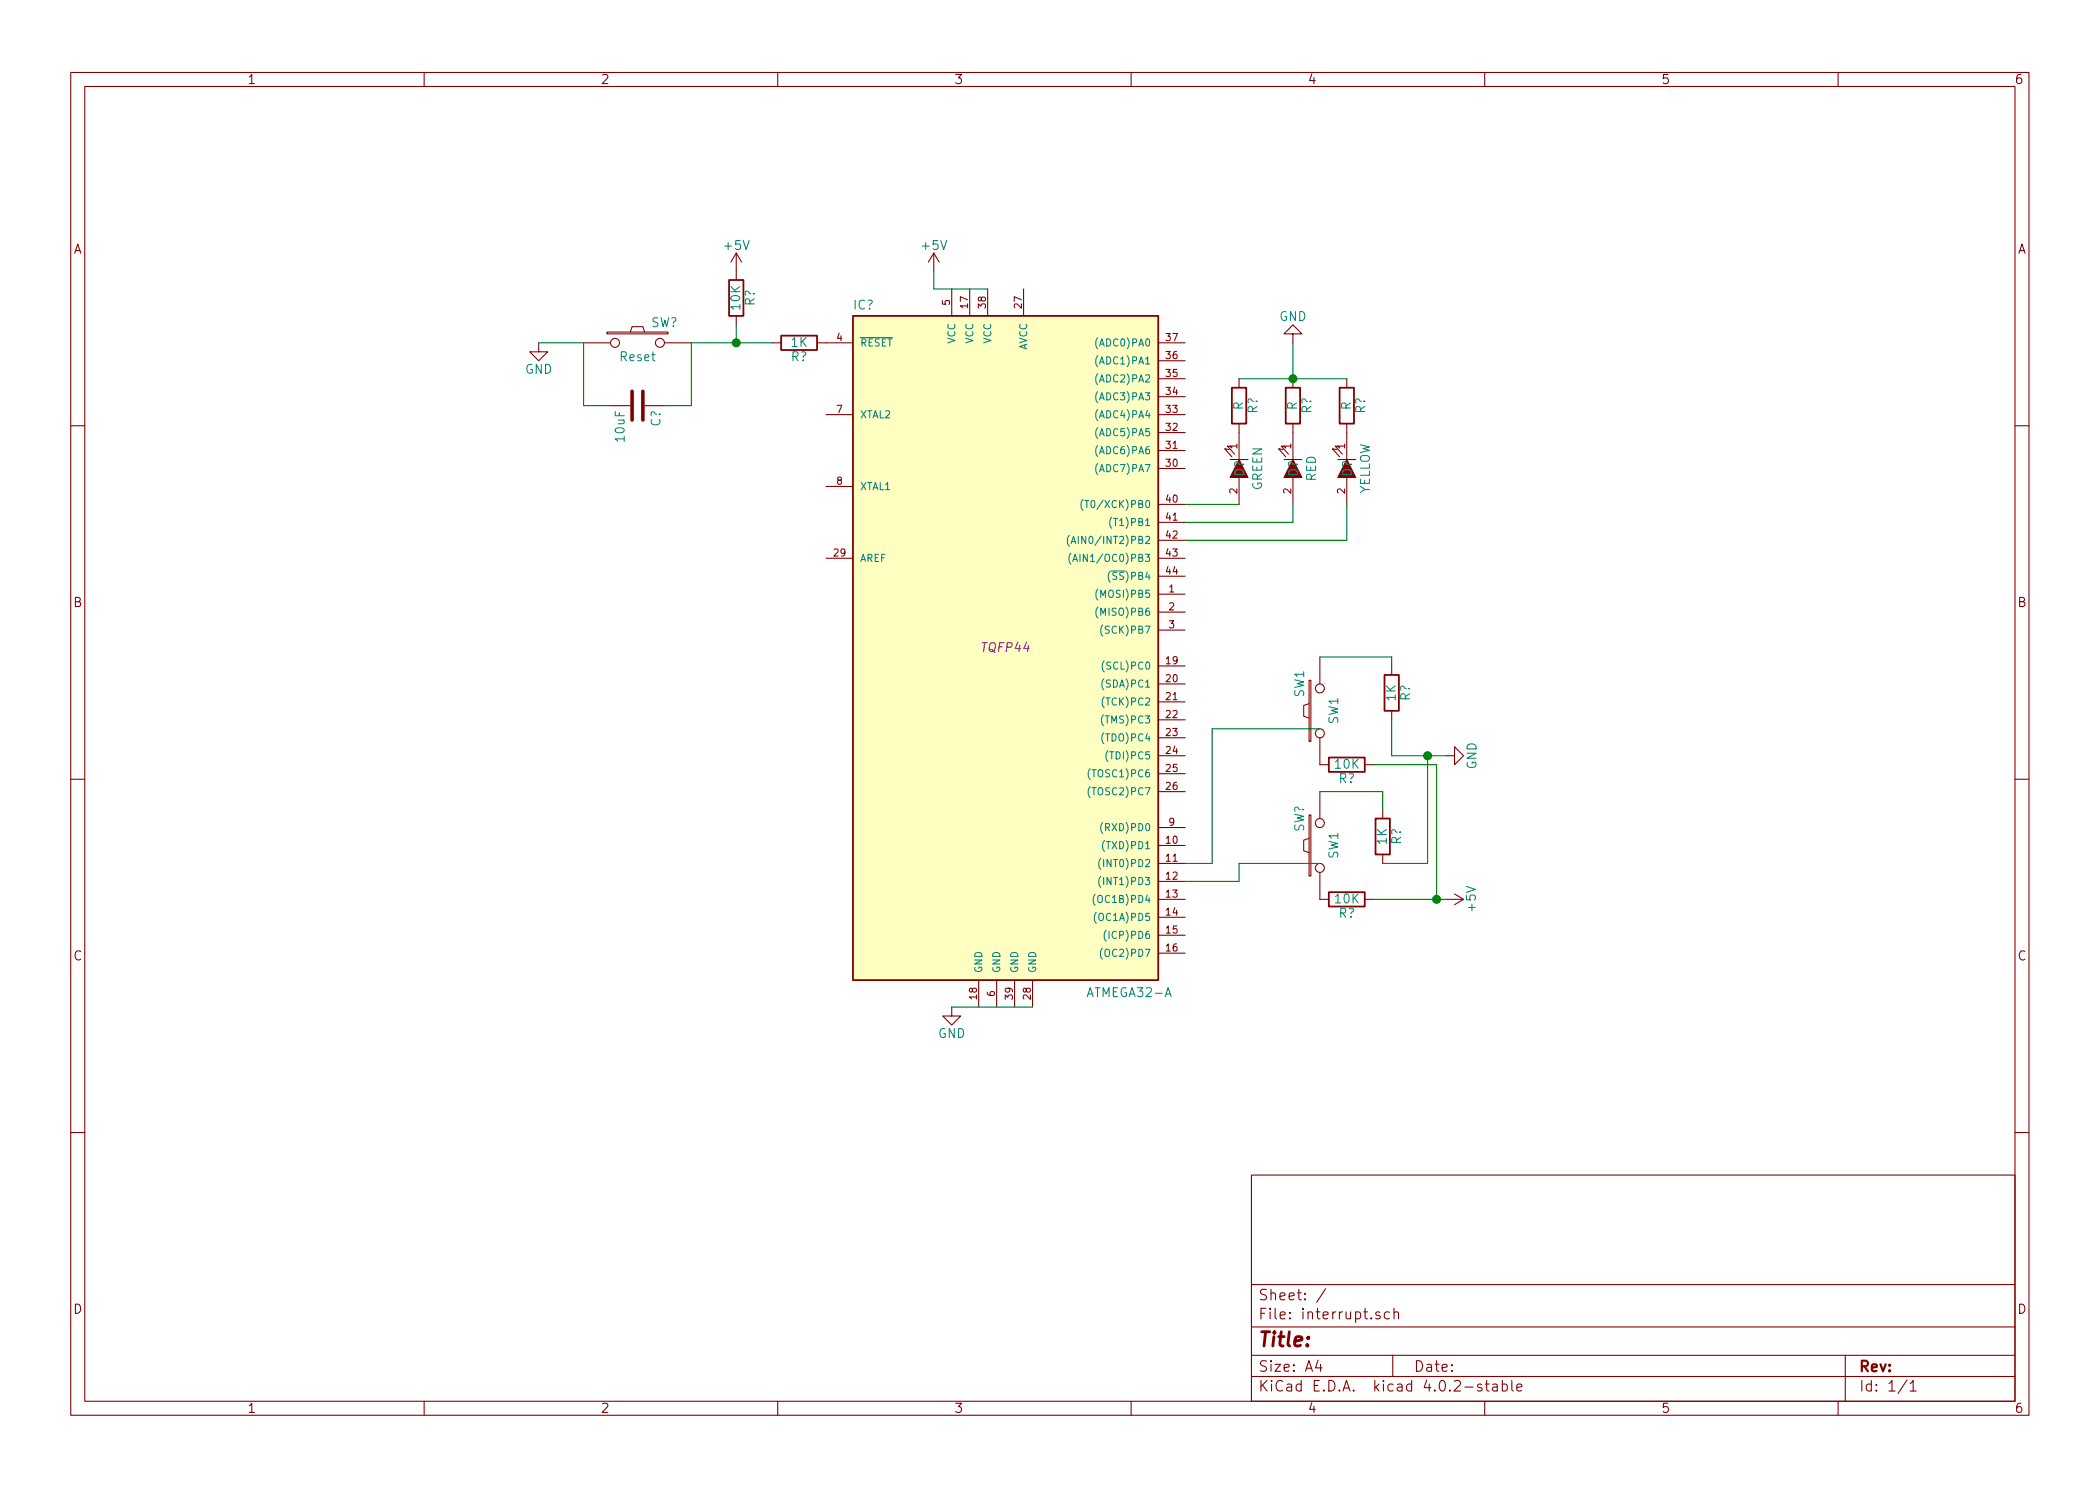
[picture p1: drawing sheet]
EESchema Schematic File Version 2
LIBS:power
LIBS:device
LIBS:transistors
LIBS:conn
LIBS:linear
LIBS:regul
LIBS:74xx
LIBS:cmos4000
LIBS:adc-dac
LIBS:memory
LIBS:xilinx
LIBS:microcontrollers
LIBS:dsp
LIBS:microchip
LIBS:analog_switches
LIBS:motorola
LIBS:texas
LIBS:intel
LIBS:audio
LIBS:interface
LIBS:digital-audio
LIBS:philips
LIBS:display
LIBS:cypress
LIBS:siliconi
LIBS:opto
LIBS:atmel
LIBS:contrib
LIBS:valves
LIBS:interrupt-cache
EELAYER 25 0
EELAYER END
$Descr A4 11693 8268
encoding utf-8
Sheet 1 1
Title ""
Date ""
Rev ""
Comp ""
Comment1 ""
Comment2 ""
Comment3 ""
Comment4 ""
$EndDescr
$Comp
L ATMEGA32-A IC?
U 1 1
P 5600 3600
F 0 "IC?" H 4750 5480 50  0000 L BNN
F 1 "ATMEGA32-A" H 6050 1650 50  0000 L BNN
F 2 "TQFP44" H 5600 3600 50  0000 C CIN
F 3 "" H 5600 3600 50  0000 C CNN
	1    5600 3600
	1    0    0    -1  
$EndComp
$Comp
L GND #PWR?
U 1 1
P 5300 5600
F 0 "#PWR?" H 5300 5350 50  0001 C CNN
F 1 "GND" H 5300 5450 50  0000 C CNN
F 2 "" H 5300 5600 50  0000 C CNN
F 3 "" H 5300 5600 50  0000 C CNN
	1    5300 5600
	1    0    0    -1  
$EndComp
$Comp
L +5V #PWR?
U 1 1
P 5200 1500
F 0 "#PWR?" H 5200 1350 50  0001 C CNN
F 1 "+5V" H 5200 1640 50  0000 C CNN
F 2 "" H 5200 1500 50  0000 C CNN
F 3 "" H 5200 1500 50  0000 C CNN
	1    5200 1500
	1    0    0    -1  
$EndComp
Wire Wire Line
	5300 5600 5750 5600
Wire Wire Line
	5200 1500 5200 1600
Wire Wire Line
	5200 1600 5500 1600
$Comp
L R R?
U 1 1
P 4450 1900
F 0 "R?" V 4530 1900 50  0000 C CNN
F 1 "1K" V 4450 1900 50  0000 C CNN
F 2 "" V 4380 1900 50  0000 C CNN
F 3 "" H 4450 1900 50  0000 C CNN
	1    4450 1900
	0    1    1    0   
$EndComp
$Comp
L R R?
U 1 1
P 4100 1650
F 0 "R?" V 4180 1650 50  0000 C CNN
F 1 "10K" V 4100 1650 50  0000 C CNN
F 2 "" V 4030 1650 50  0000 C CNN
F 3 "" H 4100 1650 50  0000 C CNN
	1    4100 1650
	1    0    0    -1  
$EndComp
$Comp
L +5V #PWR?
U 1 1
P 4100 1500
F 0 "#PWR?" H 4100 1350 50  0001 C CNN
F 1 "+5V" H 4100 1640 50  0000 C CNN
F 2 "" H 4100 1500 50  0000 C CNN
F 3 "" H 4100 1500 50  0000 C CNN
	1    4100 1500
	1    0    0    -1  
$EndComp
Wire Wire Line
	4100 1800 4100 1900
Wire Wire Line
	3850 1900 4300 1900
$Comp
L SW_PUSH SW?
U 1 1
P 3550 1900
F 0 "SW?" H 3700 2010 50  0000 C CNN
F 1 "Reset" H 3550 1820 50  0000 C CNN
F 2 "" H 3550 1900 50  0000 C CNN
F 3 "" H 3550 1900 50  0000 C CNN
	1    3550 1900
	1    0    0    -1  
$EndComp
Connection ~ 4100 1900
$Comp
L GND #PWR?
U 1 1
P 3000 1900
F 0 "#PWR?" H 3000 1650 50  0001 C CNN
F 1 "GND" H 3000 1750 50  0000 C CNN
F 2 "" H 3000 1900 50  0000 C CNN
F 3 "" H 3000 1900 50  0000 C CNN
	1    3000 1900
	1    0    0    -1  
$EndComp
Wire Wire Line
	3000 1900 3250 1900
$Comp
L C C?
U 1 1
P 3550 2250
F 0 "C?" H 3575 2350 50  0000 L CNN
F 1 "10uF" H 3575 2150 50  0000 L CNN
F 2 "" H 3588 2100 50  0000 C CNN
F 3 "" H 3550 2250 50  0000 C CNN
	1    3550 2250
	0    1    1    0   
$EndComp
Wire Wire Line
	3400 2250 3250 2250
Wire Wire Line
	3250 2250 3250 1900
Wire Wire Line
	3700 2250 3850 2250
Wire Wire Line
	3850 2250 3850 1900
$Comp
L LED D?
U 1 1
P 6900 2600
F 0 "D?" H 6900 2600 50  0000 C CNN
F 1 "GREEN" H 6900 2700 50  0000 C CNN
F 2 "" H 6900 2600 50  0000 C CNN
F 3 "" H 6900 2600 50  0000 C CNN
	1    6900 2600
	0    1    1    0   
$EndComp
$Comp
L R R?
U 1 1
P 6900 2250
F 0 "R?" V 6980 2250 50  0000 C CNN
F 1 "R" V 6900 2250 50  0000 C CNN
F 2 "" V 6830 2250 50  0000 C CNN
F 3 "" H 6900 2250 50  0000 C CNN
	1    6900 2250
	1    0    0    -1  
$EndComp
$Comp
L LED D?
U 1 1
P 7200 2600
F 0 "D?" H 7200 2600 50  0000 C CNN
F 1 "RED" H 7200 2700 50  0000 C CNN
F 2 "" H 7200 2600 50  0000 C CNN
F 3 "" H 7200 2600 50  0000 C CNN
	1    7200 2600
	0    1    1    0   
$EndComp
$Comp
L R R?
U 1 1
P 7200 2250
F 0 "R?" V 7280 2250 50  0000 C CNN
F 1 "R" V 7200 2250 50  0000 C CNN
F 2 "" V 7130 2250 50  0000 C CNN
F 3 "" H 7200 2250 50  0000 C CNN
	1    7200 2250
	1    0    0    -1  
$EndComp
$Comp
L LED D?
U 1 1
P 7500 2600
F 0 "D?" H 7500 2600 50  0000 C CNN
F 1 "YELLOW" H 7500 2700 50  0000 C CNN
F 2 "" H 7500 2600 50  0000 C CNN
F 3 "" H 7500 2600 50  0000 C CNN
	1    7500 2600
	0    1    1    0   
$EndComp
$Comp
L R R?
U 1 1
P 7500 2250
F 0 "R?" V 7580 2250 50  0000 C CNN
F 1 "R" V 7500 2250 50  0000 C CNN
F 2 "" V 7430 2250 50  0000 C CNN
F 3 "" H 7500 2250 50  0000 C CNN
	1    7500 2250
	1    0    0    -1  
$EndComp
Wire Wire Line
	6600 2800 6900 2800
Wire Wire Line
	6600 2900 7200 2900
Wire Wire Line
	7200 2900 7200 2800
Wire Wire Line
	6600 3000 7500 3000
Wire Wire Line
	7500 3000 7500 2800
$Comp
L GND #PWR?
U 1 1
P 7200 1900
F 0 "#PWR?" H 7200 1650 50  0001 C CNN
F 1 "GND" H 7200 1750 50  0000 C CNN
F 2 "" H 7200 1900 50  0000 C CNN
F 3 "" H 7200 1900 50  0000 C CNN
	1    7200 1900
	-1   0    0    1   
$EndComp
Wire Wire Line
	6900 2100 7500 2100
Wire Wire Line
	7200 1900 7200 2100
Connection ~ 7200 2100
$Comp
L SW_PUSH SW1
U 1 1
P 7350 3950
F 0 "SW1" H 7500 4060 50  0000 C CNN
F 1 "SW1" H 7350 3870 50  0000 C CNN
F 2 "" H 7350 3950 50  0000 C CNN
F 3 "" H 7350 3950 50  0000 C CNN
	1    7350 3950
	0    -1   -1   0   
$EndComp
$Comp
L SW_PUSH SW?
U 1 1
P 7350 4700
F 0 "SW?" H 7500 4810 50  0000 C CNN
F 1 "SW1" H 7350 4620 50  0000 C CNN
F 2 "" H 7350 4700 50  0000 C CNN
F 3 "" H 7350 4700 50  0000 C CNN
	1    7350 4700
	0    -1   -1   0   
$EndComp
$Comp
L GND #PWR?
U 1 1
P 8050 4200
F 0 "#PWR?" H 8050 3950 50  0001 C CNN
F 1 "GND" H 8050 4050 50  0000 C CNN
F 2 "" H 8050 4200 50  0000 C CNN
F 3 "" H 8050 4200 50  0000 C CNN
	1    8050 4200
	0    -1   -1   0   
$EndComp
$Comp
L R R?
U 1 1
P 7750 3850
F 0 "R?" V 7830 3850 50  0000 C CNN
F 1 "1K" V 7750 3850 50  0000 C CNN
F 2 "" V 7680 3850 50  0000 C CNN
F 3 "" H 7750 3850 50  0000 C CNN
	1    7750 3850
	1    0    0    -1  
$EndComp
$Comp
L R R?
U 1 1
P 7700 4650
F 0 "R?" V 7780 4650 50  0000 C CNN
F 1 "1K" V 7700 4650 50  0000 C CNN
F 2 "" V 7630 4650 50  0000 C CNN
F 3 "" H 7700 4650 50  0000 C CNN
	1    7700 4650
	1    0    0    -1  
$EndComp
Wire Wire Line
	7350 4400 7700 4400
Wire Wire Line
	7700 4400 7700 4500
Wire Wire Line
	7350 3650 7750 3650
Wire Wire Line
	7750 3650 7750 3700
Wire Wire Line
	7750 4000 7750 4200
Wire Wire Line
	7750 4200 8050 4200
Wire Wire Line
	7700 4800 7950 4800
Wire Wire Line
	7950 4800 7950 4200
Connection ~ 7950 4200
$Comp
L +5V #PWR?
U 1 1
P 8050 5000
F 0 "#PWR?" H 8050 4850 50  0001 C CNN
F 1 "+5V" H 8050 5140 50  0000 C CNN
F 2 "" H 8050 5000 50  0000 C CNN
F 3 "" H 8050 5000 50  0000 C CNN
	1    8050 5000
	0    1    1    0   
$EndComp
$Comp
L R R?
U 1 1
P 7500 5000
F 0 "R?" V 7580 5000 50  0000 C CNN
F 1 "10K" V 7500 5000 50  0000 C CNN
F 2 "" V 7430 5000 50  0000 C CNN
F 3 "" H 7500 5000 50  0000 C CNN
	1    7500 5000
	0    1    1    0   
$EndComp
$Comp
L R R?
U 1 1
P 7500 4250
F 0 "R?" V 7580 4250 50  0000 C CNN
F 1 "10K" V 7500 4250 50  0000 C CNN
F 2 "" V 7430 4250 50  0000 C CNN
F 3 "" H 7500 4250 50  0000 C CNN
	1    7500 4250
	0    1    1    0   
$EndComp
Wire Wire Line
	7650 5000 8050 5000
Wire Wire Line
	7650 4250 8000 4250
Wire Wire Line
	8000 4250 8000 5000
Connection ~ 8000 5000
Wire Wire Line
	7350 4050 6750 4050
Wire Wire Line
	6750 4050 6750 4800
Wire Wire Line
	6750 4800 6600 4800
Wire Wire Line
	7350 4800 6900 4800
Wire Wire Line
	6900 4800 6900 4900
Wire Wire Line
	6900 4900 6600 4900
$EndSCHEMATC
